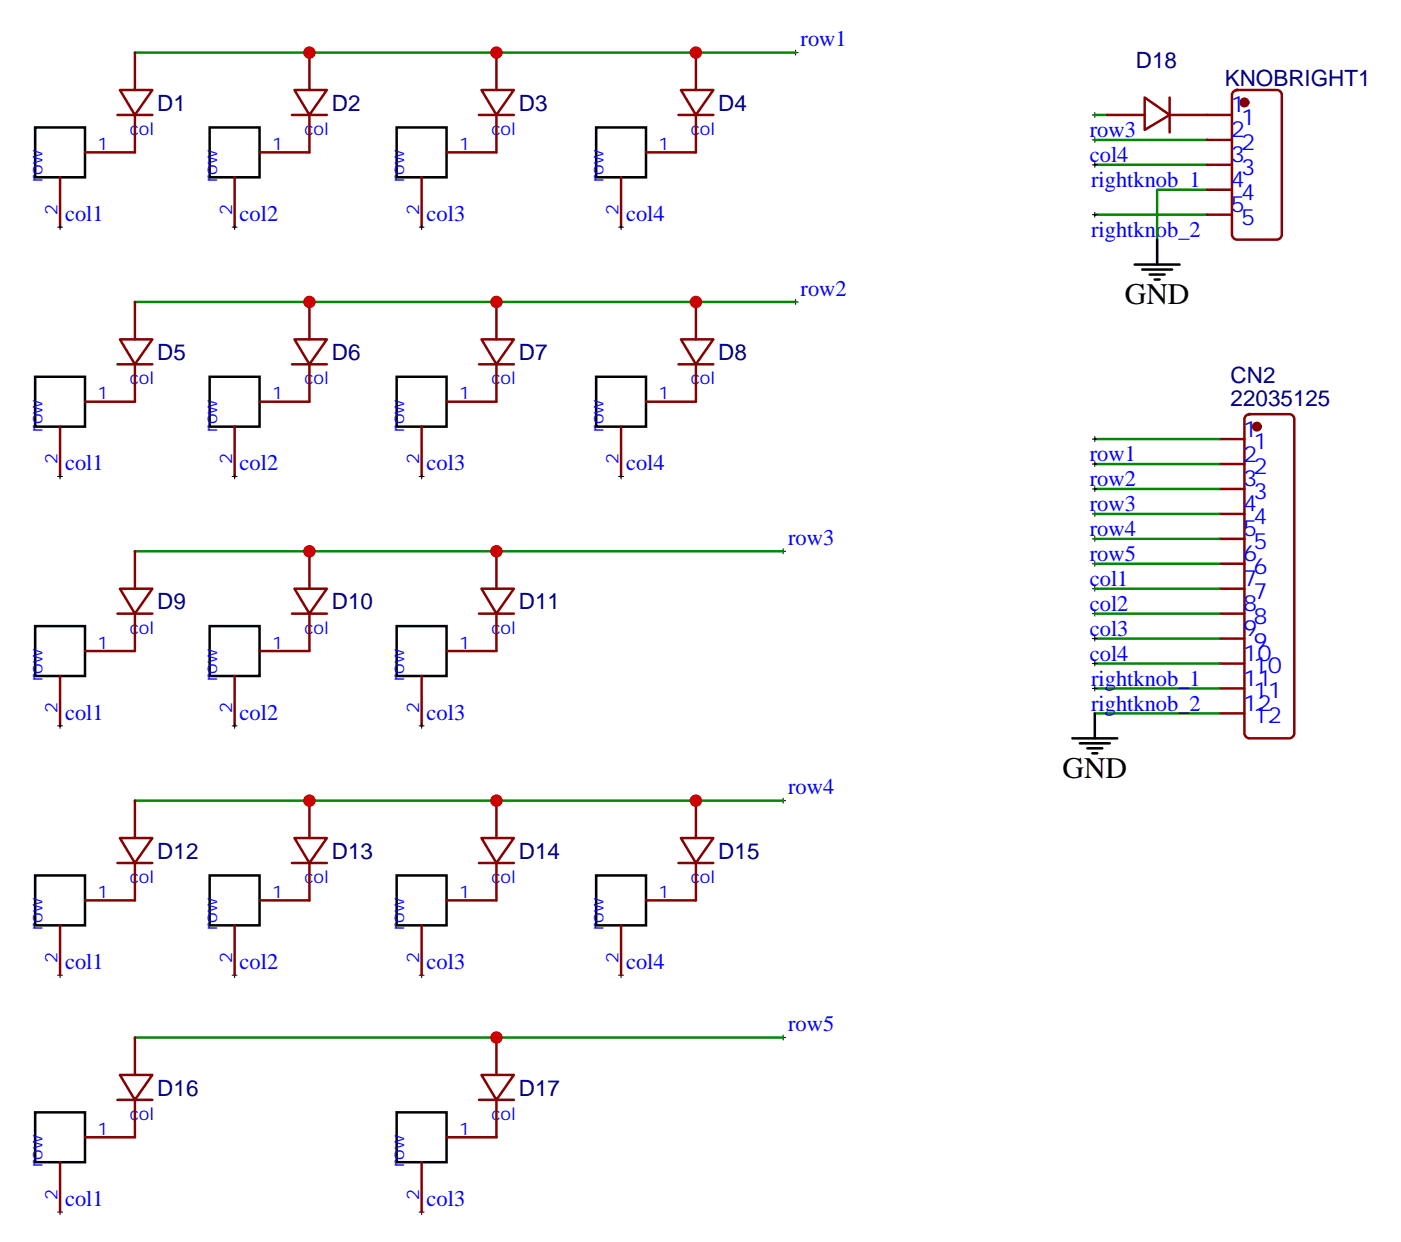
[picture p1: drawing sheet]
<svg xmlns="http://www.w3.org/2000/svg" width="198mm" height="176mm" viewBox="0 0 198 176" stroke-linecap="round" stroke-linejoin="round" font-family="sans-serif">
<g fill="none" stroke="#000" stroke-width=".14">
<path d="M112.2 7.4h.7M112.6 7.1v.7M154.6 19.8h.7M154.6 16.3h.7M154.9 15.9v.7M154.9 19.4v.7M8.1 32.1h.8M8.5 31.8v.7M32.8 32.1h.7M33.2 31.8v.7M59.3 32.1h.7M59.7 31.8v.7"/>
<path d="M87.5 32.1h.7M87.9 31.8v.7M154.6 30.4h.7M154.6 23.3h.7M154.9 23v.7M154.9 30v.7M112.2 42.7h.7M112.6 42.4v.7M8.1 67.4h.8M8.5 67.1v.7M32.8 67.4h.7M33.2 67.1v.7"/>
<path d="M59.3 67.4h.7M59.7 67.1v.7M87.5 67.4h.7M87.9 67.1v.7M110.5 78h.7M110.8 77.6v.8M154.6 76.2h.7M154.6 79.8h.7M154.6 72.7h.7M154.6 69.2h.7M154.6 65.7h.7M154.6 62.1h.7"/>
<path d="M154.9 61.8v.7M154.9 65.3v.7M154.9 68.8v.7M154.9 72.4v.7M154.9 75.9v.7M154.9 79.4v.7M154.6 90.3h.7M154.6 86.8h.7M154.6 83.3h.7M154.6 97.4h.7M154.6 93.9h.7M154.9 82.9v.7"/>
<path d="M154.9 86.5v.7M154.9 90v.7M154.9 93.5v.7M154.9 97v.8M8.1 102.7h.8M8.5 102.3v.7M32.8 102.7h.7M33.2 102.3v.7M59.3 102.7h.7M59.7 102.3v.7M110.5 113.3h.7M110.8 112.9v.7"/>
<path d="M8.1 138h.8M8.5 137.6v.7M32.8 138h.7M33.2 137.6v.7M59.3 138h.7M59.7 137.6v.7M87.5 138h.7M87.9 137.6v.7M110.5 146.8h.7M110.8 146.4v.7M8.1 171.5h.8M8.5 171.1v.7"/>
<path d="M59.3 171.5h.7M59.7 171.1v.7"/>
</g>
<g fill="none" stroke="#870000" stroke-width=".35">
<path d="M16.6 16.3h5M17 12.7h4.6l-2.5 3.6zM19.1 16.3v5.3h-7.1M19.1 7.4v5.3M41.3 16.3h4.9M41.7 12.7h4.5l-2.4 3.6zM43.8 16.3v5.3h-7.1M43.8 7.4v5.3M67.8 16.3h4.9M68.1 12.7h4.6l-2.5 3.6zM70.2 16.3v5.3h-7M70.2 7.4v5.3"/>
<path d="M96 16.3h4.9M96.3 12.7h4.6l-2.4 3.6zM98.5 16.3v5.3h-7.1M98.5 7.4v5.3M156.7 16.3h5.3M162 13.8l3.5 2.5-3.5 2.1zM165.5 16.3h8.8M165.5 13.8v4.9M170.8 19.8h3.5M174.5 12.9l.5-.2h5.7a.71 .71 0 0 1 .7 .7v19.8a.76 .76 0 0 1-.7 .7h-5.7a.76 .76 0 0 1-.7-.7v-19.8zM8.5 25.1v7M33.2 25.1v7"/>
<path d="M59.7 25.1v7M87.9 25.1v7M170.8 23.3h3.5M170.8 26.8h3.5M170.8 30.4h3.5M16.6 51.5h5M17 48h4.6l-2.5 3.5zM19.1 51.5v5.3h-7.1M19.1 42.7v5.3M41.3 51.5h4.9M41.7 48h4.5l-2.4 3.5zM43.8 51.5v5.3h-7.1"/>
<path d="M43.8 42.7v5.3M67.8 51.5h4.9M68.1 48h4.6l-2.5 3.5zM70.2 51.5v5.3h-7M70.2 42.7v5.3M96 51.5h4.9M96.3 48h4.6l-2.4 3.5zM98.5 51.5v5.3h-7.1M98.5 42.7v5.3M176.3 58.8l.5-.2h5.6a.71 .71 0 0 1 .7 .7v44.5a.76 .76 0 0 1-.7 .7h-5.6a.76 .76 0 0 1-.7-.7v-44.5zM8.5 60.4v7M19.1 78v5.3"/>
<path d="M33.2 60.4v7M43.8 78v5.3M59.7 60.4v7M70.2 78v5.3M87.9 60.4v7M172.5 62.1h3.6M172.5 65.7h3.6M172.5 69.2h3.6M172.5 72.7h3.6M172.5 76.2h3.6M172.5 79.8h3.6M8.5 95.6v7.1"/>
<path d="M16.6 86.8h5M17 83.3h4.6l-2.5 3.5zM19.1 86.8v5.3h-7.1M33.2 95.6v7.1M41.3 86.8h4.9M41.7 83.3h4.5l-2.4 3.5zM43.8 86.8v5.3h-7.1M59.7 95.6v7.1M67.8 86.8h4.9M68.1 83.3h4.6l-2.5 3.5zM70.2 86.8v5.3h-7M172.5 83.3h3.6"/>
<path d="M172.5 86.8h3.6M172.5 90.3h3.6M172.5 93.9h3.6M172.5 97.4h3.6M17 118.6h4.6l-2.5 3.5zM19.1 113.3v5.3M41.7 118.6h4.5l-2.4 3.5zM43.8 113.3v5.3M68.1 118.6h4.6l-2.5 3.5zM70.2 113.3v5.3M96.3 118.6h4.6l-2.4 3.5zM98.5 113.3v5.3"/>
<path d="M172.5 100.9h3.6M8.5 130.9v7.1M16.6 122.1h5M19.1 122.1v5.3h-7.1M33.2 130.9v7.1M41.3 122.1h4.9M43.8 122.1v5.3h-7.1M59.7 130.9v7.1M67.8 122.1h4.9M70.2 122.1v5.3h-7M87.9 130.9v7.1M96 122.1h4.9"/>
<path d="M98.5 122.1v5.3h-7.1M16.6 155.6h5M17 152.1h4.6l-2.5 3.5zM19.1 155.6v5.3h-7.1M19.1 146.8v5.3M67.8 155.6h4.9M68.1 152.1h4.6l-2.5 3.5zM70.2 155.6v5.3h-7M70.2 146.8v5.3M8.5 164.4v7.1M59.7 164.4v7.1"/>
</g>
<g fill="#870000" stroke="#870000" stroke-width=".35">
<circle cx="177.8" cy="60.4" r=".53"/>
<circle cx="176.1" cy="14.5" r=".53"/>
</g>
<g fill="none" stroke="#008700" stroke-width=".35">
<path d="M19.1 7.4h93.5M154.9 19.8h15.9M154.9 16.3h1.8M154.9 30.4h15.9M154.9 23.3h15.9M170.8 26.8h-7.1v7.1M19.1 42.7h93.5M19.1 78h91.7M154.9 76.2h17.6M154.9 79.8h17.6M154.9 72.7h17.6M154.9 69.2h17.6"/>
<path d="M154.9 65.7h17.6M154.9 62.1h17.6M154.9 97.4h17.6M154.9 93.9h17.6M154.9 90.3h17.6M154.9 86.8h17.6M154.9 83.3h17.6M19.1 113.3h91.7M154.9 100.9h17.6M19.1 146.8h91.7"/>
</g>
<g fill="none" stroke="#000" stroke-width=".35">
<path d="M5 18h7v7.1h-7zM29.7 18h7v7.1h-7zM56.1 18h7.1v7.1h-7.1zM84.3 18h7.1v7.1h-7.1zM160.5 37.4h6.4M161.6 38.1h4.2M162.7 38.8h2.1M163.4 39.5h.7M163.7 33.9v3.5M5 53.3h7v7.1h-7zM29.7 53.3h7v7.1h-7zM56.1 53.3h7.1v7.1h-7.1z"/>
<path d="M84.3 53.3h7.1v7.1h-7.1zM5 88.6h7v7h-7zM29.7 88.6h7v7h-7zM56.1 88.6h7.1v7h-7.1zM151.7 104.5h6.4M152.8 105.2h4.2M153.8 105.9h2.2M154.6 106.6h.7M154.9 100.9v3.6M5 123.9h7v7h-7zM29.7 123.9h7v7h-7zM56.1 123.9h7.1v7h-7.1z"/>
<path d="M84.3 123.9h7.1v7h-7.1zM5 157.4h7v7h-7zM56.1 157.4h7.1v7h-7.1z"/>
</g>
<g fill="#c00">
<circle cx="43.8" cy="7.4" r=".88"/>
<circle cx="70.2" cy="7.4" r=".88"/>
<circle cx="98.5" cy="7.4" r=".88"/>
<circle cx="43.8" cy="42.7" r=".88"/>
<circle cx="70.2" cy="42.7" r=".88"/>
<circle cx="98.5" cy="42.7" r=".88"/>
<circle cx="43.8" cy="78" r=".88"/>
<circle cx="70.2" cy="78" r=".88"/>
<circle cx="43.8" cy="113.3" r=".88"/>
<circle cx="70.2" cy="113.3" r=".88"/>
<circle cx="98.5" cy="113.3" r=".88"/>
<circle cx="70.2" cy="146.8" r=".88"/>
</g>
<g font-size="4.2">
<text x="159.1" y="43.1">GND</text>
<text x="150.3" y="110.1">GND</text>
</g>
<g font-size="3.2" fill="#00f">
<text x="113.3" y="6.6">row1</text>
<text x="174.1" y="15.9">1</text>
<text x="175.6" y="17.7">1</text>
<text x="154.2" y="22.9">col4</text>
<text x="154.2" y="19.4">row3</text>
<text x="174.1" y="19.4">2</text>
<text x="174.1" y="23">3</text>
<text x="175.6" y="21.2">2</text>
<text x="154.4" y="26.5">rightknob_1</text>
<text x="174.1" y="26.5">4</text>
<text x="175.6" y="24.7">3</text>
<text x="175.6" y="28.3">4</text>
<text x="9.2" y="31.3">col1</text>
<text x="33.9" y="31.3">col2</text>
<text x="60.4" y="31.3">col3</text>
<text x="88.6" y="31.3">col4</text>
<text x="154.4" y="33.5">rightknob_2</text>
<text x="174.1" y="30">5</text>
<text x="175.6" y="31.8">5</text>
<text x="113.3" y="41.8">row2</text>
<text x="154.2" y="65.3">row1</text>
<text x="175.9" y="61.8">1</text>
<text x="175.9" y="65.3">2</text>
<text x="177.4" y="63.5">1</text>
<text x="9.2" y="66.5">col1</text>
<text x="33.9" y="66.5">col2</text>
<text x="60.4" y="66.5">col3</text>
<text x="88.6" y="66.5">col4</text>
<text x="154.2" y="68.8">row2</text>
<text x="175.9" y="68.8">3</text>
<text x="177.4" y="67.1">2</text>
<text x="177.4" y="70.6">3</text>
<text x="111.5" y="77.1">row3</text>
<text x="154.2" y="75.9">row4</text>
<text x="154.2" y="72.3">row3</text>
<text x="175.9" y="72.4">4</text>
<text x="175.9" y="75.9">5</text>
<text x="177.4" y="74.1">4</text>
<text x="177.4" y="77.6">5</text>
<text x="154.2" y="79.4">row5</text>
<text x="154.2" y="82.9">col1</text>
<text x="175.9" y="79.4">6</text>
<text x="175.9" y="82.9">7</text>
<text x="177.4" y="81.2">6</text>
<text x="154.2" y="90">col3</text>
<text x="154.2" y="86.4">col2</text>
<text x="175.9" y="86.5">8</text>
<text x="175.9" y="90">9</text>
<text x="177.4" y="84.7">7</text>
<text x="177.4" y="88.2">8</text>
<text x="154.2" y="93.5">col4</text>
<text x="175.9" y="93.5">10</text>
<text x="177.4" y="91.8">9</text>
<text x="177.4" y="95.3">10</text>
<text x="9.2" y="101.8">col1</text>
<text x="33.9" y="101.8">col2</text>
<text x="60.4" y="101.8">col3</text>
<text x="154.4" y="100.6">rightknob_2</text>
<text x="154.4" y="97">rightknob_1</text>
<text x="175.9" y="97">11</text>
<text x="175.9" y="100.6">12</text>
<text x="177.4" y="98.8">11</text>
<text x="177.4" y="102.3">12</text>
<text x="111.5" y="112.4">row4</text>
<text x="9.2" y="137.1">col1</text>
<text x="33.9" y="137.1">col2</text>
<text x="60.4" y="137.1">col3</text>
<text x="88.6" y="137.1">col4</text>
<text x="111.5" y="145.9">row5</text>
<text x="9.2" y="170.6">col1</text>
<text x="60.4" y="170.6">col3</text>
</g>
<g font-size="3.2" fill="#000080">
<text x="160.7" y="9.6">D18</text>
<text x="22.3" y="15.7">D1</text>
<text x="47" y="15.7">D2</text>
<text x="73.4" y="15.7">D3</text>
<text x="101.6" y="15.7">D4</text>
<text x="173.3" y="12.1">KNOBRIGHT1</text>
<text x="22.3" y="51">D5</text>
<text x="47" y="51">D6</text>
<text x="73.4" y="51">D7</text>
<text x="101.6" y="51">D8</text>
<text x="174.1" y="57.4">22035125</text>
<text x="174.1" y="54.2">CN2</text>
<text x="22.3" y="86.2">D9</text>
<text x="47" y="86.2">D10</text>
<text x="73.4" y="86.2">D11</text>
<text x="22.3" y="121.5">D12</text>
<text x="47" y="121.5">D13</text>
<text x="73.4" y="121.5">D14</text>
<text x="101.6" y="121.5">D15</text>
<text x="22.3" y="155">D16</text>
<text x="73.4" y="155">D17</text>
</g>
<g font-size="2.5" fill="#00f">
<text x="13.8" y="21.2">1</text>
<text x="18.4" y="19.1">col</text>
<text x="38.5" y="21.2">1</text>
<text x="43.1" y="19.1">col</text>
<text x="64.9" y="21.2">1</text>
<text x="69.5" y="19.1">col</text>
<text x="93.2" y="21.2">1</text>
<text x="97.8" y="19.1">col</text>
<text x="6" y="25.8" transform="rotate(-90 6 25.8)">row</text>
<text x="30.7" y="25.8" transform="rotate(-90 30.7 25.8)">row</text>
<text x="57.2" y="25.8" transform="rotate(-90 57.2 25.8)">row</text>
<text x="85.4" y="25.8" transform="rotate(-90 85.4 25.8)">row</text>
<text x="8.1" y="30.4" transform="rotate(-90 8.1 30.4)">2</text>
<text x="32.8" y="30.4" transform="rotate(-90 32.8 30.4)">2</text>
<text x="59.3" y="30.4" transform="rotate(-90 59.3 30.4)">2</text>
<text x="87.5" y="30.4" transform="rotate(-90 87.5 30.4)">2</text>
<text x="13.8" y="56.5">1</text>
<text x="18.4" y="54.4">col</text>
<text x="38.5" y="56.5">1</text>
<text x="43.1" y="54.4">col</text>
<text x="64.9" y="56.5">1</text>
<text x="69.5" y="54.4">col</text>
<text x="93.2" y="56.5">1</text>
<text x="97.8" y="54.4">col</text>
<text x="6" y="61.1" transform="rotate(-90 6 61.1)">row</text>
<text x="8.1" y="65.7" transform="rotate(-90 8.1 65.7)">2</text>
<text x="30.7" y="61.1" transform="rotate(-90 30.7 61.1)">row</text>
<text x="32.8" y="65.7" transform="rotate(-90 32.8 65.7)">2</text>
<text x="57.2" y="61.1" transform="rotate(-90 57.2 61.1)">row</text>
<text x="59.3" y="65.7" transform="rotate(-90 59.3 65.7)">2</text>
<text x="85.4" y="61.1" transform="rotate(-90 85.4 61.1)">row</text>
<text x="87.5" y="65.7" transform="rotate(-90 87.5 65.7)">2</text>
<text x="18.4" y="89.6">col</text>
<text x="43.1" y="89.6">col</text>
<text x="69.5" y="89.6">col</text>
<text x="13.8" y="91.8">1</text>
<text x="38.5" y="91.8">1</text>
<text x="64.9" y="91.8">1</text>
<text x="6" y="96.3" transform="rotate(-90 6 96.3)">row</text>
<text x="8.1" y="100.9" transform="rotate(-90 8.1 100.9)">2</text>
<text x="30.7" y="96.3" transform="rotate(-90 30.7 96.3)">row</text>
<text x="32.8" y="100.9" transform="rotate(-90 32.8 100.9)">2</text>
<text x="57.2" y="96.3" transform="rotate(-90 57.2 96.3)">row</text>
<text x="59.3" y="100.9" transform="rotate(-90 59.3 100.9)">2</text>
<text x="18.4" y="124.9">col</text>
<text x="43.1" y="124.9">col</text>
<text x="69.5" y="124.9">col</text>
<text x="97.8" y="124.9">col</text>
<text x="6" y="131.6" transform="rotate(-90 6 131.6)">row</text>
<text x="13.8" y="127">1</text>
<text x="30.7" y="131.6" transform="rotate(-90 30.7 131.6)">row</text>
<text x="38.5" y="127">1</text>
<text x="57.2" y="131.6" transform="rotate(-90 57.2 131.6)">row</text>
<text x="64.9" y="127">1</text>
<text x="85.4" y="131.6" transform="rotate(-90 85.4 131.6)">row</text>
<text x="93.2" y="127">1</text>
<text x="8.1" y="136.2" transform="rotate(-90 8.1 136.2)">2</text>
<text x="32.8" y="136.2" transform="rotate(-90 32.8 136.2)">2</text>
<text x="59.3" y="136.2" transform="rotate(-90 59.3 136.2)">2</text>
<text x="87.5" y="136.2" transform="rotate(-90 87.5 136.2)">2</text>
<text x="13.8" y="160.5">1</text>
<text x="18.4" y="158.4">col</text>
<text x="64.9" y="160.5">1</text>
<text x="69.5" y="158.4">col</text>
<text x="6" y="165.1" transform="rotate(-90 6 165.1)">row</text>
<text x="57.2" y="165.1" transform="rotate(-90 57.2 165.1)">row</text>
<text x="8.1" y="169.7" transform="rotate(-90 8.1 169.7)">2</text>
<text x="59.3" y="169.7" transform="rotate(-90 59.3 169.7)">2</text>
</g>
</svg>
